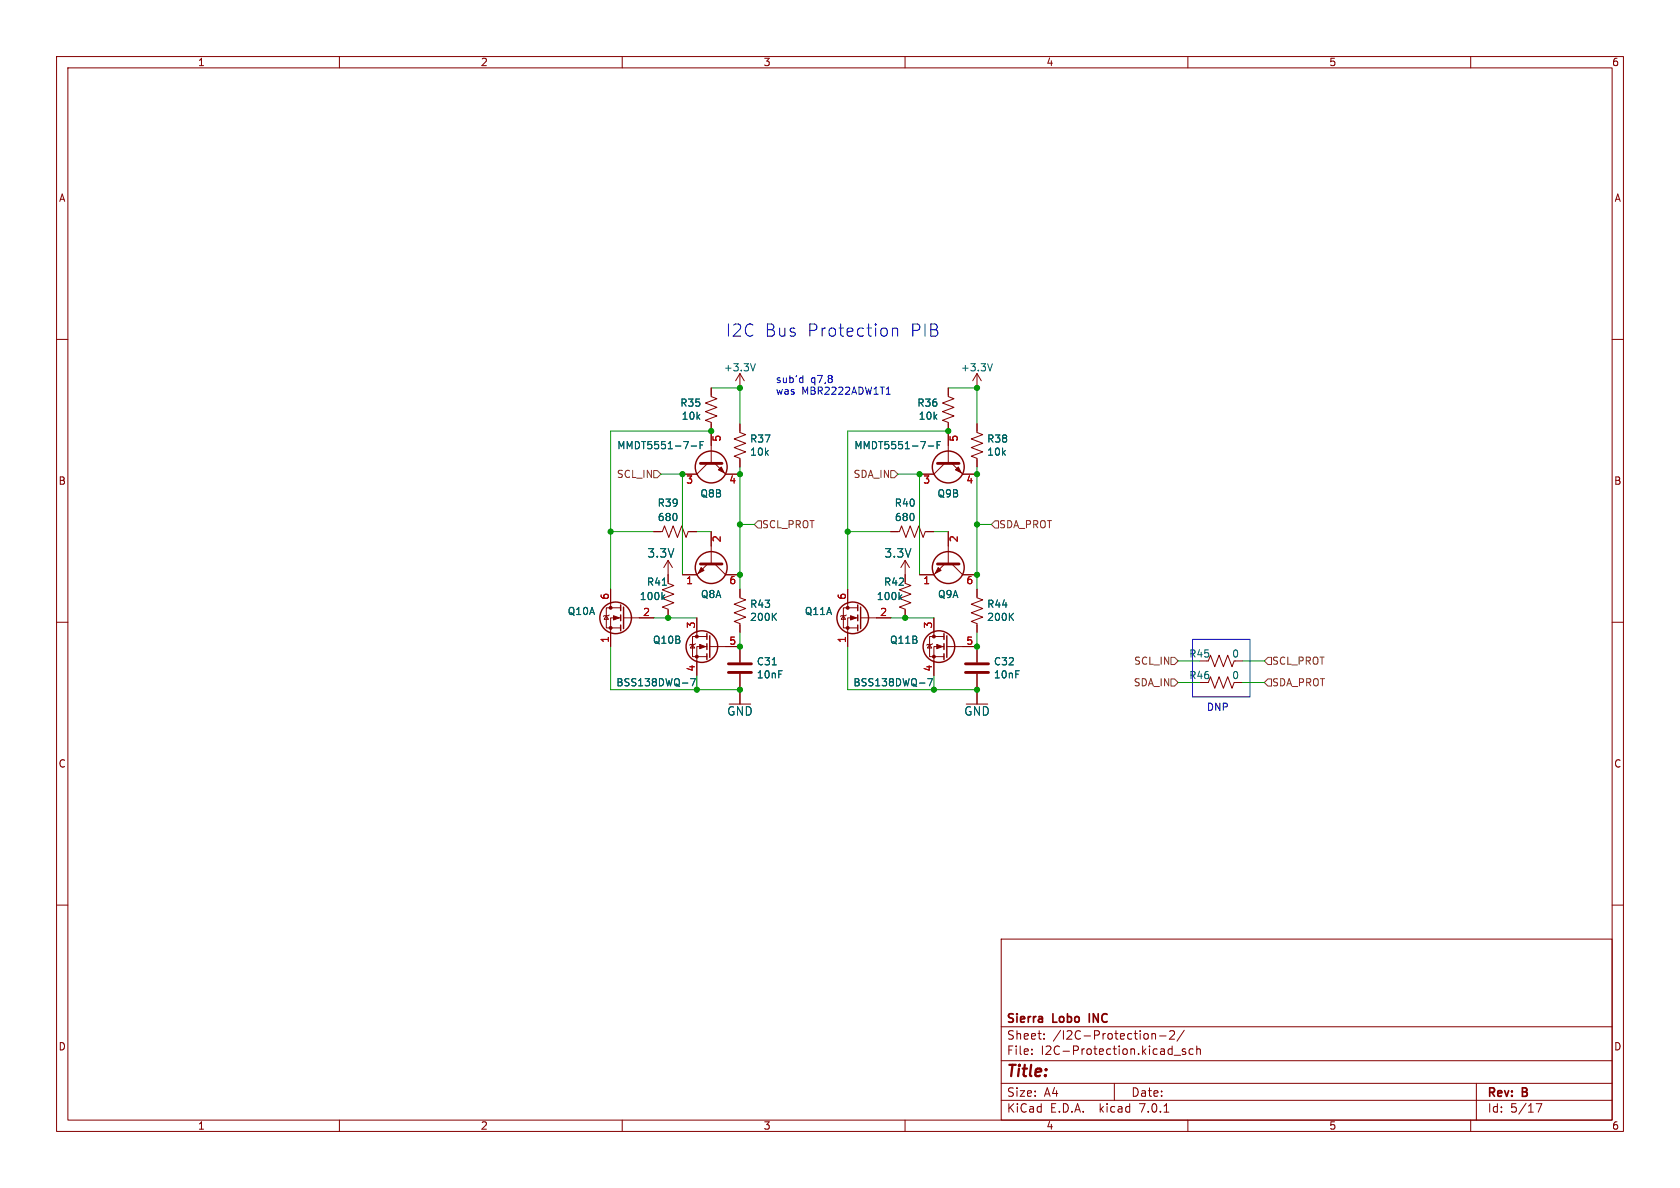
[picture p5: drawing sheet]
<svg xmlns="http://www.w3.org/2000/svg" width="297mm" height="210mm" viewBox="0 0 297 210" stroke-linecap="round" stroke-linejoin="round" font-family="sans-serif">
<g fill="none" stroke="#840000" stroke-width=".18">
<path d="M10 10h277v190h-277zM12 12h273v186h-273zM60 10v2M110 10v2M160 10v2M210 10v2M260 10v2M10 60h2M285 60h2M125.7 68.6v1.5l1 .4-2 .7 2 .8-2 .8 2 .7-2 .8 1 .4v7.2M130.8 74.9v1.6l1 .3-2 .8 2 .8-2 .7 2 .8-2 .7 1 .4v1.6M130.8 66v2.6"/>
<path d="M130.8 66l-.8 1.3M130.8 66l.8 1.3M167.6 68.6v1.5l1.1 .4-2.1 .7 2.1 .8-2.1 .8 2.1 .7-2.1 .8 1 .4v7.2M172.7 74.9v1.6l1 .3-2 .8 2 .8-2 .7 2 .8-2 .7 1 .4v1.6M172.7 66v2.6M172.7 66l-.7 1.3M172.7 66l.8 1.3M115.6 94h1.5l.4-1 .7 2 .8-2 .8 2 .7-2 .8 2 .4-1h1.5M118.1 99.1v4l1 .4-2 .8 2 .7-2 .8 2 .8-2 .7 1 .4v1.5M118.1 99.1l-.8 1.2M118.1 99.1l.8 1.2M125.1 99.7l-1.9 1.9h-2.6"/>
<path d="M125.1 81.9l-1.9 1.9h-2.6M125.7 94v5.7M126.4 81.9l1.9 1.9h2.5M126.4 99.7l1.9 1.9h2.5M157.5 94h1.5l.4-1 .7 2 .8-2 .8 2 .7-2 .8 2 .4-1h1.5M160 99.1v4l1 .4-2 .8 2 .7-2 .8 2 .8-2 .7 1 .4v1.5M160 99.1l-.7 1.2M160 99.1l.8 1.2M167 99.7l-1.9 1.9h-2.5M167 81.9l-1.9 1.9h-2.5M167.6 94v5.7M168.3 81.9l1.9 1.9h2.5"/>
<path d="M168.3 99.7l1.9 1.9h2.5M10 110h2M107.2 108.8l.4 .7h-.8zM107.7 108.7l-.1 .1h-.8l-.1 .2M107.9 104.1v3.3M109.7 109.2h-1.8v5.1M109.7 107.4h-2.5v3.6h2.5M110.2 109.2h5.4M122.4 113.9l.4 .7h-.8zM122.9 113.8l-.1 .1h-.8l-.1 .1M123.2 109.2v3.3M125 114.3h-1.8v5.1"/>
<path d="M125 112.5h-2.6v3.6h2.6M125.5 114.3h5.3v2.8M130.8 104.1v1.6l1 .3-2 .8 2 .8-2 .7 2 .8-2 .8 1 .3v1.6M130.8 119.1v5.4M149.1 108.8l.4 .7h-.8zM149.6 108.7l-.1 .1h-.8l-.1 .2M149.9 104.1v3.3M151.6 109.2h-1.7v5.1M151.6 107.4h-2.5v3.6h2.5M152.1 109.2h5.4M164.3 113.9l.4 .7h-.7zM164.8 113.8l-.1 .1h-.7l-.2 .1"/>
<path d="M165.1 109.2v3.3M166.9 114.3h-1.8v5.1M166.9 112.5h-2.6v3.6h2.6M167.4 114.3h5.3v2.8M172.7 104.1v1.6l1 .3-2 .8 2 .8-2 .7 2 .8-2 .8 1 .3v1.6M172.7 119.1v5.4M213.6 116.8l.4-1 .8 2.1 .7-2.1 .8 2.1 .7-2.1 .8 2.1 .4-1.1M218.4 116.8h1.3M285 110h2M128.9 124.5h3.8M170.8 124.5h3.8M213.6 120.7l.4-1.1 .8 2.1 .7-2.1 .8 2.1 .7-2.1 .8 2.1 .4-1"/>
<path d="M218.4 120.7h1.3M10 160h2M285 160h2M177 166h108v32h-108zM60 198v2M110 198v2M160 198v2M177 194.5h108M177 191.5h108M177 187.5h108M177 181.5h108M182.4 186.3v.1"/>
<path d="M182.4 185.5v.1M184.6 183.6v.1M184.6 182.8v.1M197 191.5v3M203.6 182.7v1M203.6 182.8l.3-.1 .3 .1 .1 .9M205 183.1h1.1M205.8 196.6h.8M206.8 182.3l.6-.1 .2 .1v.3l-.9 1.1h.9M207.6 186.5h1.1M209.4 182.1l-1.3 2M209.6 185.5l-.4-.1-.2 .2 .1 .2 .5 .2v.3h-.6"/>
<path d="M210 198v2M210.9 185.5l-.4-.1-.3 .3v.4l.2 .2h.5M211.6 185.5l.2-.1 .3 .1 .1 .9M211.6 184.9v1.5M260 198v2M261 191.5v6.5M271.6 195.1h1l-.7 1.5"/>
</g>
<g fill="none" stroke="#006464" stroke-width=".18">
<path d="M122.2 78.8h1M123.8 78.7h.4M124.4 78.1h-.6v1.2M133.5 64.3l-.4 1.3M164.1 78.8h1M165.7 78.7h.4M166.3 78.1h-.6v1.2M175.4 64.3l-.4 1.3M117.2 105.5l.3 .5M117.5 105.2l-.5 .4M122.1 120h.8l-.5 1.2M159.1 105.5l.3 .5"/>
<path d="M159.4 105.2l-.5 .4M164 120h.8l-.5 1.2"/>
</g>
<path d="M123.8 81.9h3.8M123.8 99.7h3.8M165.7 81.9h3.8M165.7 99.7h3.8M128.8 118.9h4M128.8 117.3h4M170.7 118.9h4.1M170.7 117.3h4.1" fill="none" stroke="#840000" stroke-width=".51"/>
<g fill="#840000" stroke="#840000" stroke-width=".18">
<path d="M168.9 83.1l.5-.5 .5 1z"/>
<path d="M127 83.1l.5-.5 .5 1z"/>
<path d="M124 100.3l.5 .5-1.1 .5z"/>
<path d="M165.9 100.3l.5 .5-1 .5z"/>
<path d="M150.4 108.8l1 .4-1 .4z"/>
<path d="M165.6 113.9l1 .4-1 .4z"/>
<path d="M108.5 108.8l1 .4-1 .4z"/>
<path d="M123.7 113.9l1 .4-1 .4z"/>
<circle cx="149.9" cy="111" r=".25"/>
<circle cx="149.9" cy="107.4" r=".25"/>
<circle cx="165.1" cy="116.1" r=".25"/>
<circle cx="165.1" cy="112.5" r=".25"/>
<circle cx="107.9" cy="111" r=".25"/>
<circle cx="107.9" cy="107.4" r=".25"/>
<circle cx="123.2" cy="116.1" r=".25"/>
<circle cx="123.2" cy="112.5" r=".25"/>
</g>
<g fill="none" stroke="#840000" stroke-width=".25">
<path d="M109.7 106.9v1.1M109.7 108.7v1M109.7 110.5v1M110.2 107.3v3.8M125 112v1M125 113.8v1M125 115.6v1M125.5 112.4v3.8M151.6 106.9v1.1M151.6 108.7v1M151.6 110.5v1M152.1 107.3v3.8"/>
<path d="M166.9 112v1M166.9 113.8v1M166.9 115.6v1M167.4 112.4v3.8"/>
<circle cx="125.7" cy="82.5" r="2.82"/>
<circle cx="167.6" cy="82.5" r="2.82"/>
<circle cx="108.8" cy="109.2" r="2.79"/>
<circle cx="124.1" cy="114.3" r="2.79"/>
<circle cx="125.7" cy="100.3" r="2.82"/>
<circle cx="150.7" cy="109.2" r="2.79"/>
<circle cx="166" cy="114.3" r="2.79"/>
<circle cx="167.6" cy="100.3" r="2.82"/>
</g>
<path d="M115.6 83.2h.6l.6 .6-.6 .7h-.6zM134 92.1h.6v1.2h-.6l-.7-.6zM157.5 83.2h.6l.6 .6-.6 .7h-.6zM175.9 92.1h.6v1.2h-.6l-.6-.6zM207 116.2h.6l.7 .6-.7 .7h-.6zM224.2 116.2h.6v1.3h-.6l-.7-.7zM207 120h.6l.7 .7-.7 .6h-.6zM224.2 120h.6v1.3h-.6l-.7-.6z" fill="none" stroke="#725600" stroke-width=".18"/>
<path d="M157.8 58v1.4M157.8 58.2a.54 .54 0 0 1 .9 .1v1.1M141.8 66.8l.1 .1M141.9 66.4v1.2M141.9 67.6h-.1M156.7 69.7h.7M210.8 113h10.2v10.2h-10.2z" fill="none" stroke="#0000c2" stroke-width=".18"/>
<g fill="none" stroke="#009600" stroke-width=".18">
<path d="M125.7 68.6h5.1v6.3M125.7 76.2h-17.8v27.9M167.6 76.2h-17.7v27.9M167.6 68.6h5.1v6.3M107.9 94h7.7M116.8 83.8h3.8v17.8M123.2 94h2.5M130.8 82.6v21.5M130.8 92.7h2.5M149.9 94h7.6M158.7 83.8h3.9v17.8M165.1 94h2.5"/>
<path d="M172.7 82.6v21.5M172.7 92.7h2.6M107.9 114.3v7.6h22.9M115.6 109.2h7.6M123.2 119.4v2.5M130.8 111.8v2.5M149.9 114.3v7.6h22.8M157.5 109.2h7.6M165.1 119.4v2.5M172.7 111.8v2.5M208.3 116.8h3.8M219.7 116.8h3.8"/>
<path d="M208.3 120.7h3.8M219.7 120.7h3.8"/>
</g>
<g fill="#009600" stroke="#009600" stroke-width=".18">
<circle cx="149.9" cy="94" r=".46"/>
<circle cx="172.7" cy="101.6" r=".46"/>
<circle cx="165.1" cy="121.9" r=".46"/>
<circle cx="167.6" cy="76.2" r=".46"/>
<circle cx="172.7" cy="68.6" r=".46"/>
<circle cx="162.6" cy="83.8" r=".46"/>
<circle cx="130.8" cy="114.3" r=".46"/>
<circle cx="130.8" cy="121.9" r=".46"/>
<circle cx="130.8" cy="101.6" r=".46"/>
<circle cx="118.1" cy="109.2" r=".46"/>
<circle cx="123.2" cy="121.9" r=".46"/>
<circle cx="172.7" cy="121.9" r=".46"/>
<circle cx="172.7" cy="114.3" r=".46"/>
<circle cx="172.7" cy="92.7" r=".46"/>
<circle cx="172.7" cy="83.8" r=".46"/>
<circle cx="160" cy="109.2" r=".46"/>
<circle cx="107.9" cy="94" r=".46"/>
<circle cx="130.8" cy="92.7" r=".46"/>
<circle cx="120.6" cy="83.8" r=".46"/>
<circle cx="130.8" cy="83.8" r=".46"/>
<circle cx="130.8" cy="68.6" r=".46"/>
<circle cx="125.7" cy="76.2" r=".46"/>
</g>
<g font-size="3" fill="#0000c2">
<text x="128.3" y="59.7">I2C</text>
<text x="135.1" y="59.7">Bus</text>
<text x="142.6" y="59.7">Protection</text>
<text x="160.7" y="59.7">PIB</text>
</g>
<text font-size="2.8" fill="#840000" x="178" y="190.8">Title:</text>
<g font-size="2.1" fill="#006464">
<text x="114.4" y="98.7">3.3V</text>
<text x="156.3" y="98.7">3.3V</text>
<text x="128.5" y="126.7">GND</text>
<text x="170.4" y="126.7">GND</text>
</g>
<g font-size="2.1" fill="#840000">
<text x="178" y="183.9">Sheet:</text>
<text x="178" y="181.1">Sierra</text>
<text x="186.2" y="183.9">/I2C-Protection-2/</text>
<text x="186.2" y="181.1">Lobo</text>
<text x="193.1" y="181.1">INC</text>
<text x="178" y="186.6">File:</text>
<text x="184" y="186.6">I2C-Protection.kicad_sch</text>
<text x="178" y="196.8">KiCad</text>
<text x="178" y="194">Size:</text>
<text x="184.6" y="194">A4</text>
<text x="185.7" y="196.8">E.D.A.</text>
<text x="194.4" y="196.8">kicad</text>
<text x="200" y="194">Date:</text>
<text x="201.5" y="196.8">7.0.1</text>
<text x="263" y="194.2">Rev:</text>
<text x="263" y="196.8">Id:</text>
<text x="267" y="196.8">5/17</text>
<text x="269.2" y="194.2">B</text>
</g>
<g font-size="1.8" fill="#840000">
<text x="35" y="11.8">1</text>
<text x="85" y="11.8">2</text>
<text x="135" y="11.8">3</text>
<text x="185" y="11.8">4</text>
<text x="235" y="11.8">5</text>
<text x="285" y="11.8">6</text>
<text x="10.4" y="35.8">A</text>
<text x="285.4" y="35.8">A</text>
<text x="10.3" y="85.8">B</text>
<text x="285.3" y="85.8">B</text>
<text x="10.3" y="135.8">C</text>
<text x="285.3" y="135.8">C</text>
<text x="10.3" y="185.8">D</text>
<text x="285.3" y="185.8">D</text>
<text x="35" y="199.8">1</text>
<text x="85" y="199.8">2</text>
<text x="135" y="199.8">3</text>
<text x="185" y="199.8">4</text>
<text x="235" y="199.8">5</text>
<text x="285" y="199.8">6</text>
</g>
<g font-size="1.8" fill="#006464">
<text x="127.9" y="65.8">+3.3V</text>
<text x="169.8" y="65.8">+3.3V</text>
<text x="120.2" y="72">R35</text>
<text x="120.4" y="74.4">10k</text>
<text x="162.1" y="72">R36</text>
<text x="162.4" y="74.4">10k</text>
<text x="109.1" y="79.6">MMDT5551-7-F</text>
<text x="132.5" y="78.4">R37</text>
<text x="132.5" y="80.7">10k</text>
<text x="151" y="79.6">MMDT5551-7-F</text>
<text x="174.5" y="78.4">R38</text>
<text x="174.5" y="80.7">10k</text>
<text x="116.2" y="89.7">R39</text>
<text x="123.8" y="88.1">Q8B</text>
<text x="158.1" y="89.7">R40</text>
<text x="165.7" y="88.1">Q9B</text>
<text x="116.2" y="92.3">680</text>
<text x="158.1" y="92.3">680</text>
<text x="113" y="106.2">100k</text>
<text x="114.3" y="103.7">R41</text>
<text x="123.9" y="105.9">Q8A</text>
<text x="132.5" y="107.6">R43</text>
<text x="154.9" y="106.2">100k</text>
<text x="156.2" y="103.7">R42</text>
<text x="165.8" y="105.9">Q9A</text>
<text x="174.5" y="107.6">R44</text>
<text x="100.3" y="108.9">Q10A</text>
<text x="115.4" y="114">Q10B</text>
<text x="132.5" y="109.9">200K</text>
<text x="142.2" y="108.9">Q11A</text>
<text x="157.3" y="114">Q11B</text>
<text x="174.5" y="109.9">200K</text>
<text x="133.7" y="117.8">C31</text>
<text x="175.6" y="117.8">C32</text>
<text x="210.2" y="116.4">R45</text>
<text x="217.8" y="116.4">0</text>
<text x="108.9" y="121.5">BSS138DWQ-7</text>
<text x="133.7" y="120.1">10nF</text>
<text x="150.8" y="121.5">BSS138DWQ-7</text>
<text x="175.6" y="120.1">10nF</text>
<text x="210.2" y="120.2">R46</text>
<text x="217.8" y="120.2">0</text>
</g>
<g font-size="1.8" fill="#0000c2">
<text x="137.2" y="67.8">sub'd</text>
<text x="137.2" y="69.9">was</text>
<text x="141.8" y="69.9">MBR2222ADW1T1</text>
<text x="143.3" y="67.8">q7,8</text>
<text x="213.4" y="125.7">DNP</text>
</g>
<g font-size="1.8" fill="#a90000">
<text x="127.6" y="78.1" transform="rotate(-90 127.6 78.1)">5</text>
<text x="169.5" y="78.1" transform="rotate(-90 169.5 78.1)">5</text>
<text x="121.3" y="85.7">3</text>
<text x="128.9" y="85.7">4</text>
<text x="163.2" y="85.7">3</text>
<text x="170.8" y="85.7">4</text>
<text x="127.6" y="95.9" transform="rotate(-90 127.6 95.9)">2</text>
<text x="169.5" y="95.9" transform="rotate(-90 169.5 95.9)">2</text>
<text x="107.7" y="106.1" transform="rotate(-90 107.7 106.1)">6</text>
<text x="121.3" y="103.5">1</text>
<text x="128.9" y="103.5">6</text>
<text x="149.6" y="106.1" transform="rotate(-90 149.6 106.1)">6</text>
<text x="163.2" y="103.5">1</text>
<text x="170.8" y="103.5">6</text>
<text x="107.7" y="113.7" transform="rotate(-90 107.7 113.7)">1</text>
<text x="113.6" y="109">2</text>
<text x="122.9" y="111.2" transform="rotate(-90 122.9 111.2)">3</text>
<text x="149.6" y="113.7" transform="rotate(-90 149.6 113.7)">1</text>
<text x="155.5" y="109">2</text>
<text x="164.8" y="111.2" transform="rotate(-90 164.8 111.2)">3</text>
<text x="122.9" y="118.8" transform="rotate(-90 122.9 118.8)">4</text>
<text x="128.9" y="114">5</text>
<text x="164.8" y="118.8" transform="rotate(-90 164.8 118.8)">4</text>
<text x="170.8" y="114">5</text>
</g>
<g font-size="1.8" fill="#725600">
<text x="108.9" y="84.6">SCL_IN</text>
<text x="150.8" y="84.6">SDA_IN</text>
<text x="134.7" y="93.5">SCL_PROT</text>
<text x="176.6" y="93.5">SDA_PROT</text>
<text x="200.4" y="117.7">SCL_IN</text>
<text x="224.9" y="117.7">SCL_PROT</text>
<text x="200.3" y="121.5">SDA_IN</text>
<text x="224.9" y="121.5">SDA_PROT</text>
</g>
</svg>
